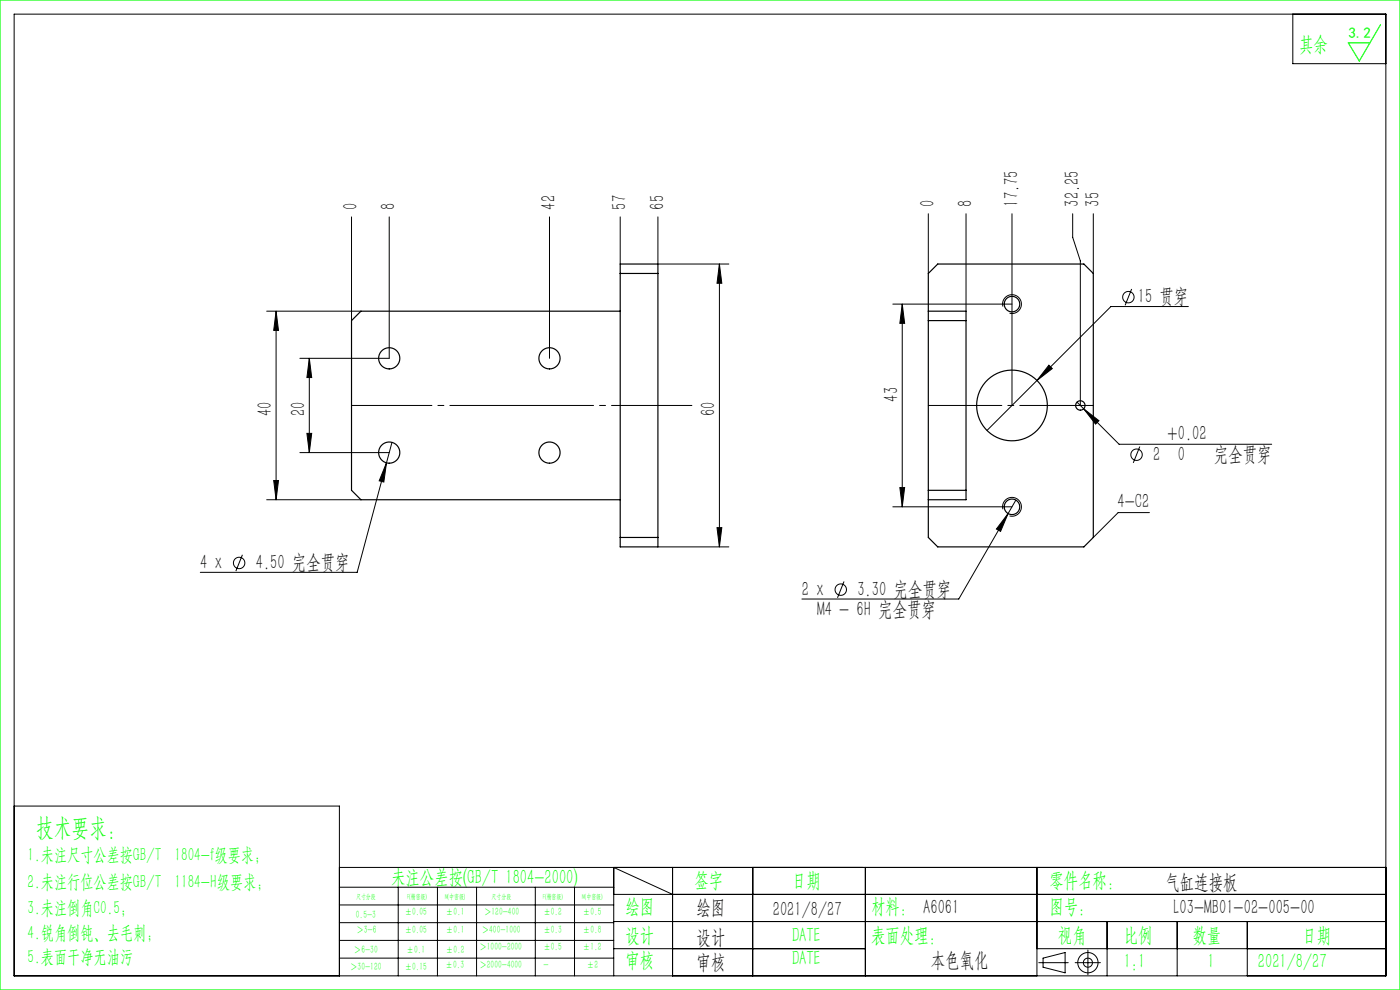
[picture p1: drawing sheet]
<svg xmlns="http://www.w3.org/2000/svg" width="297mm" height="210mm" viewBox="0 0 297 210" stroke-linecap="round" stroke-linejoin="round" font-family="sans-serif">
<g fill="none" stroke="#000" stroke-width=".21">
<path d="M3 3h291v204h-291zM274.3 3v10.5h19.7M74.6 46v22M82.6 46v30h-19M116.6 46v30M131.6 46v10M139.6 46v10h15M152.6 56l.5 4.1h-1zM152.6 56v60M196.9 45.3v12.7M204.9 45.3v20.7M214.7 45.3v40.7"/>
<path d="M227.6 45.3v5l1.6 5v30.7M231.9 45.3v12.7M56.6 66h20M58.6 66l.5 4.1h-1zM58.6 66v40M65.6 76v20M65.6 76l.5 4.1h-1zM189.4 64.5h25.3M191.4 64.5v43M191.4 64.5l.5 4.1h-1zM212.8 65a2 2 0 0 1 1.7-2.5 2 2 0 0 1 2.2 2.2 2 2 0 0 1-2.5 1.7M222.5 77.5l.7 .7-3.2 2.5z"/>
<path d="M240.1 61.3l-1.4 3.5M252.1 65h-16.4l-26.3 26.3M63.6 96h19M65.1 91.9h1l-.5 4.1zM82 98.2l-.6 4.1-1-.3zM82 98.2l-6.2 23.2h-33.3M83.2 93.8l-1.2 4.4M228.5 85.3l8.9 8.9h32.4M229.9 86.7l3.2 2.5-.7 .8zM241.8 94.7l-1.4 3.5M51.4 117.7l-1.4 3.4M56.6 106h20"/>
<path d="M58.1 101.9h1l-.5 4.1zM139.6 116h15M152.1 111.9h1l-.5 4.1zM189.4 107.5h25.3M190.9 103.4h1l-.5 4.1zM212.8 108a2 2 0 0 1 1.7-2.5 2 2 0 0 1 2.2 2.2 2 2 0 0 1-2.5 1.7M213.9 108.9l-1.6 3.8-.9-.5zM215.5 106.1l-12.1 21h-33.3M243.8 108.7h-6.6l-5.3 5.3M179.1 123.3l-1.4 3.5M3 171h69v36M72 184h222"/>
<path d="M72 188.2h58.2M72 192h58.2M72 195.7h58.2M72 199.5h58.2M84.5 188.2v18.8M92.8 188.2v18.8M101.1 188.2v18.8M113.6 188.2v18.8M121.9 188.2v18.8M130.2 189.7h163.8M130.2 195.5h163.8M142.7 189.7l-12.5-5.7v23"/>
<path d="M142.7 184v23M159.7 184v23M183.6 184v23M220 184v23M234.9 195.5v11.5M249.7 195.5v11.5M264.6 195.5v11.5M72 203.2h58.2M130.2 201.2h53.4M220 201.2h74M220.4 204.2h6.2M221.3 203.2l4.7-1.1v4.3l-4.7-1.2z"/>
<path d="M228.1 204.2h5.3M230.8 201.5v5.3"/>
<circle cx="239.4" cy="63" r="1.21"/>
<circle cx="241.1" cy="96.5" r="1.21"/>
<circle cx="50.7" cy="119.4" r="1.21"/>
<circle cx="178.4" cy="125.1" r="1.21"/>
<circle cx="230.8" cy="204.2" r="2.15"/>
<circle cx="230.8" cy="204.2" r=".96"/>
</g>
<path d="M196.9 86h35" fill="none" stroke="#000" stroke-width=".21" stroke-dasharray="30.5 1.3 1.3 1.3" stroke-dashoffset="14.9"/>
<path d="M146.8 86h-72.2" fill="none" stroke="#000" stroke-width=".21" stroke-dasharray="30.5 1.3 1.3 1.3" stroke-dashoffset="13.4"/>
<path d="M0 0h297v210h-297zM292.9 5.2l-4.5 7.7-2.4-3.8h4.6" fill="none" stroke="#0f0" stroke-width=".25"/>
<g fill="#000">
<path d="M65.6 76l.5 4.1h-1zM65.1 91.9h1l-.5 4.1zM58.6 66l.5 4.1h-1zM58.1 101.9h1l-.5 4.1zM152.6 56l.5 4.1h-1zM152.1 111.9h1l-.5 4.1z"/>
<path d="M191.4 64.5l.5 4.1h-1zM190.9 103.4h1l-.5 4.1z"/>
<path d="M82 98.2l-1.6 3.8 1 .3zM213.9 108.9l-2.5 3.3 .9 .5zM229.9 86.7l2.5 3.3 .7-.8zM222.5 77.5l-2.5 3.2 3.2-2.5z"/>
</g>
<g fill="none" stroke="#000" stroke-width=".25">
<path d="M131.6 58h8M131.6 56h8v60h-8zM198.9 56h31l2 2v56l-2 2h-31l-2-2v-56zM131.6 66h-55l-2 2v36l2 2h55M196.9 66h8v40h-8M196.9 68h8M131.6 114h8M196.9 104h8"/>
<circle cx="82.6" cy="76" r="2.25"/>
<circle cx="116.6" cy="76" r="2.25"/>
<circle cx="214.7" cy="64.5" r="1.65"/>
<circle cx="82.6" cy="96" r="2.25"/>
<circle cx="116.6" cy="96" r="2.25"/>
<circle cx="214.7" cy="86" r="7.5"/>
<circle cx="229.2" cy="86" r="1"/>
<circle cx="214.7" cy="107.5" r="1.65"/>
</g>
<text font-size="5.4" fill="#0f0" x="7.7" y="177.2">技术要求：</text>
<g font-size="4.4" fill="#0f0">
<text x="275.6" y="10.8">其余</text>
<text x="83" y="187.5">未注公差按(GB/T 1804-2000)</text>
<text x="147.3" y="188">签字</text>
<text x="168" y="188">日期</text>
<text x="222.6" y="188">零件名称：</text>
<text x="132.7" y="193.6">绘图</text>
<text x="184.8" y="193.6">材料： A6061</text>
<text x="222.6" y="193.6">图号：</text>
<text x="132.7" y="199.8">设计</text>
<text x="168" y="199.8">DATE</text>
<text x="184.8" y="199.8">表面处理：</text>
<text x="224.4" y="199.8">视角</text>
<text x="238.4" y="199.8">比例</text>
<text x="253" y="199.8">数量</text>
<text x="276.3" y="199.8">日期</text>
<text x="132.7" y="205.1">审核</text>
<text x="168" y="204.6">DATE</text>
<text x="238.4" y="205.3">1:1</text>
<text x="256.2" y="205.3">1</text>
<text x="266.9" y="205.3">2021/8/27</text>
</g>
<g font-size="4.4">
<text x="75.9" y="44.5" transform="rotate(-90 75.9 44.5)">0</text>
<text x="83.9" y="44.5" transform="rotate(-90 83.9 44.5)">8</text>
<text x="117.9" y="44.5" transform="rotate(-90 117.9 44.5)">42</text>
<text x="132.9" y="44.5" transform="rotate(-90 132.9 44.5)">57</text>
<text x="140.9" y="44.5" transform="rotate(-90 140.9 44.5)">65</text>
<text x="198.2" y="43.8" transform="rotate(-90 198.2 43.8)">0</text>
<text x="206.2" y="43.8" transform="rotate(-90 206.2 43.8)">8</text>
<text x="216" y="43.8" transform="rotate(-90 216 43.8)">17.75</text>
<text x="228.9" y="43.8" transform="rotate(-90 228.9 43.8)">32.25</text>
<text x="233.2" y="43.8" transform="rotate(-90 233.2 43.8)">35</text>
<text x="241.4" y="64.3">15 贯穿</text>
<text x="57.7" y="88.3" transform="rotate(-90 57.7 88.3)">40</text>
<text x="64.7" y="88.3" transform="rotate(-90 64.7 88.3)">20</text>
<text x="151.7" y="88.3" transform="rotate(-90 151.7 88.3)">60</text>
<text x="190.5" y="85.2" transform="rotate(-90 190.5 85.2)">43</text>
<text x="247.7" y="93.4">+0.02</text>
<text x="244.6" y="97.8">2</text>
<text x="249.9" y="97.7">0</text>
<text x="257.5" y="97.8">完全贯穿</text>
<text x="237.1" y="107.9">4-C2</text>
<text x="42.5" y="120.7">4 x</text>
<text x="54.3" y="120.7">4.50 完全贯穿</text>
<text x="170.1" y="126.4">2 x</text>
<text x="173.3" y="130.7">M4 - 6H 完全贯穿</text>
<text x="181.9" y="126.4">3.30 完全贯穿</text>
<text x="247.2" y="188.6">气缸连接板</text>
<text x="147.8" y="194">绘图</text>
<text x="163.9" y="194.3">2021/8/27</text>
<text x="249" y="194">L03-MB01-02-005-00</text>
<text x="147.8" y="200.2">设计</text>
<text x="147.8" y="205.5">审核</text>
<text x="197.5" y="205">本色氧化</text>
</g>
<g font-size="4" fill="#0f0">
<text x="5.9" y="182.6">1.未注尺寸公差按GB/T 1804-f级要求；</text>
<text x="5.9" y="188.4">2.未注行位公差按GB/T 1184-H级要求；</text>
<text x="5.9" y="193.9">3.未注倒角C0.5；</text>
<text x="5.9" y="199.2">4.锐角倒钝、去毛刺；</text>
<text x="5.9" y="204.2">5.表面干净无油污</text>
</g>
<text font-size="3.2" fill="#0f0" x="286.1" y="8">3.2</text>
<g font-size="2.3" fill="#0f0">
<text x="75.5" y="194.7">0.5-3</text>
<text x="75.6" y="198">＞3-6</text>
<text x="85.9" y="194.2">±0.05</text>
<text x="85.9" y="198">±0.05</text>
<text x="94.6" y="194.2">±0.1</text>
<text x="94.6" y="198">±0.1</text>
<text x="102.2" y="198">＞400-1000</text>
<text x="102.7" y="194.2">＞120-400</text>
<text x="115.3" y="194.2">±0.2</text>
<text x="115.3" y="198">±0.3</text>
<text x="123.7" y="194.2">±0.5</text>
<text x="123.7" y="198">±0.8</text>
<text x="75.1" y="202.2">＞6-30</text>
<text x="86.3" y="202.2">±0.1</text>
<text x="94.6" y="202.2">±0.2</text>
<text x="101.7" y="201.6">＞1000-2000</text>
<text x="115.3" y="201.6">±0.5</text>
<text x="123.7" y="201.6">±1.2</text>
<text x="74.3" y="205.8">＞30-120</text>
<text x="85.9" y="205.8">±0.15</text>
<text x="94.5" y="205.4">±0.3</text>
<text x="101.7" y="205.4">＞2000-4000</text>
<text x="115.3" y="205.4">-</text>
<text x="124.5" y="205.4">±2</text>
</g>
<g font-size="1.5" fill="#0f0">
<text x="75.5" y="190.6">尺寸分段</text>
<text x="86.4" y="190.6">F(精密级)</text>
<text x="94.4" y="190.6">M(中密级)</text>
<text x="104.3" y="190.6">尺寸分段</text>
<text x="115.2" y="190.6">F(精密级)</text>
<text x="123.5" y="190.6">M(中密级)</text>
</g>
</svg>
